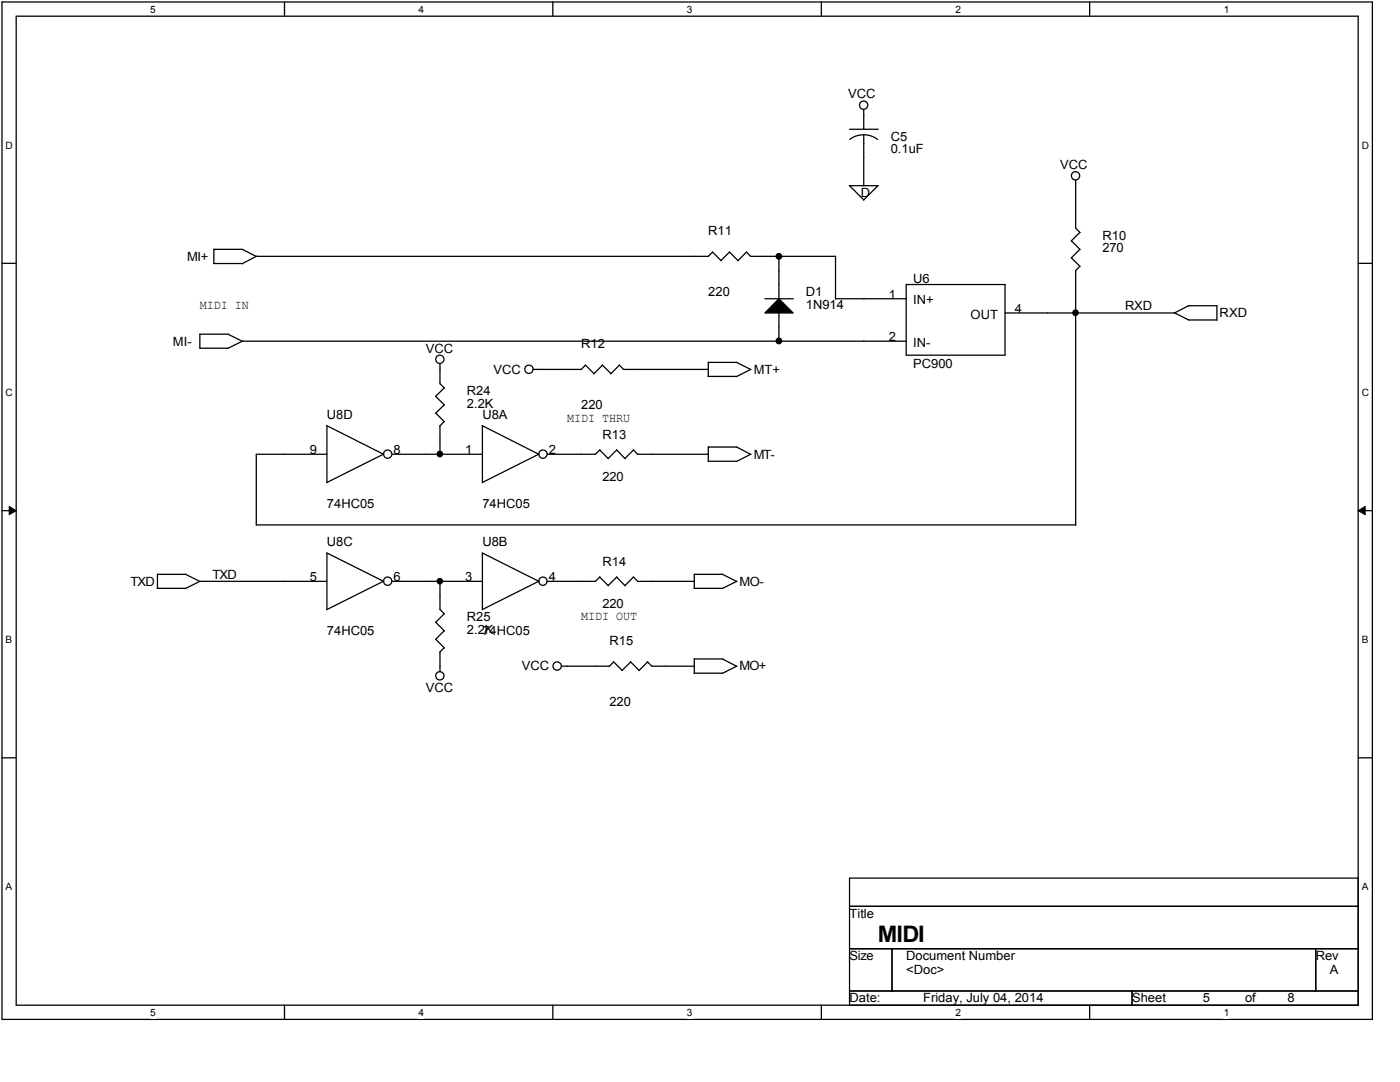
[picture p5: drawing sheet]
<svg xmlns="http://www.w3.org/2000/svg" width="279mm" height="216mm" viewBox="0 0 279 216" stroke-linecap="round" stroke-linejoin="round" font-family="sans-serif">
<path d="M.4 .4h273.5v203h-273.5zM3.2 3.2h267.9v197.4h-267.9z" fill="none" stroke="#000" stroke-width=".25"/>
<g fill="#fff">
<path d="M30 .7h1.1v2.3h-1.1z"/>
<path d="M30 200.9h1.1v2.3h-1.1z"/>
</g>
<path d="M56.8 .4v2.8M56.8 200.6v2.8" fill="none" stroke="#000" stroke-width=".25"/>
<g fill="#fff">
<path d="M83.5 .7h1.1v2.3h-1.1z"/>
<path d="M83.5 200.9h1.1v2.3h-1.1z"/>
</g>
<path d="M110.3 .4v2.8M110.3 200.6v2.8" fill="none" stroke="#000" stroke-width=".25"/>
<g fill="#fff">
<path d="M137.1 .7h1.1v2.3h-1.1z"/>
<path d="M137.1 200.9h1.1v2.3h-1.1z"/>
</g>
<path d="M163.9 .4v2.8M163.9 200.6v2.8" fill="none" stroke="#000" stroke-width=".25"/>
<g fill="#fff">
<path d="M190.7 .7h1.1v2.3h-1.1z"/>
<path d="M190.7 200.9h1.1v2.3h-1.1z"/>
</g>
<path d="M217.5 .4v2.8M217.5 200.6v2.8" fill="none" stroke="#000" stroke-width=".25"/>
<g fill="#fff">
<path d="M244.2 .7h1.1v2.3h-1.1z"/>
<path d="M244.2 200.9h1.1v2.3h-1.1z"/>
<path d="M1.1 27.9h1.5v2.2h-1.5z"/>
<path d="M271.8 27.9h1.4v2.2h-1.4z"/>
<path d="M1.1 77.2h1.5v2.2h-1.5z"/>
<path d="M271.8 77.2h1.4v2.2h-1.4z"/>
</g>
<path d="M.4 52.5h2.8M271.1 52.5h2.8" fill="none" stroke="#000" stroke-width=".25"/>
<g fill="#fff">
<path d="M1.1 126.5h1.3v2.3h-1.3z"/>
<path d="M271.8 126.5h1.3v2.3h-1.3z"/>
</g>
<path d="M.4 101.9h2.8M271.1 101.9h2.8" fill="none" stroke="#000" stroke-width=".25"/>
<path d="M1.8 101.1l1.4 .8-1.4 .8zM271.1 101.9l1.3-.8v1.6z" fill="#000"/>
<path d="M1.8 101.1l1.4 .8-1.4 .8zM271.1 101.9l1.3-.8v1.6z" fill="none" stroke="#000" stroke-width=".2"/>
<g fill="#fff">
<path d="M1.1 175.9h1.3v2.2h-1.3z"/>
<path d="M271.8 175.9h1.3v2.2h-1.3z"/>
</g>
<g fill="none" stroke="#000" stroke-width=".25">
<path d="M169.5 37l2.9 2.9M169.5 37.1h5.8M169.5 25.8h5.8M172.4 26.9l1.4 .2 1.3 .7M172.4 26.9l-1.5 .2-1.3 .7M172.4 21.9v3.9M172.4 26.9v10.2M175.2 37.1l-2.9 2.8M214.7 36v9.5l.9 .9M42.7 49.8h5.7M42.7 49.7l-.1 2.9h5.8M48.4 49.8l2.8 1.4"/>
<path d="M142.2 50.3l1.7 1.7M142.2 50.3l-.8 .8h-90.3l-2.8 1.5M145.6 50.3l1.7 1.7M145.6 50.3l-1.7 1.7M149 50.3l.9 .9M149 50.3l-1.7 1.7M149.8 51.1h17M152.7 59.6h5.6M155.4 59.6l2.9 2.9h-5.6zM155.4 51.1v8.5M166.8 59.6h14M166.8 51.1v8.6"/>
<path d="M180.8 56.8h19.8v14.1h-19.8zM213.8 48.1l1.8 1.7M213.8 51.4l1.8 1.8M214.7 54v50.8M215.5 46.4l-1.7 1.7M215.5 49.8l-1.7 1.7M215.5 53.1l-.9 .9M39.9 66.7h5.7M39.9 66.6l-.1 2.9h5.7M45.5 66.7l2.9 1.4M87 79.1l1.7 1.7M87.8 72.6v3.9l.9 .9"/>
<path d="M88.7 77.4l-1.8 1.7M106.4 73.7h9.6M116.8 72.8l1.7 1.8M116.8 72.9l-.8 .9M120.2 72.8l1.7 1.8M120.2 72.9l-1.7 1.7M123.6 72.8l.9 .9h16.9M123.6 72.9l-1.7 1.7M141.3 75.1h5.7M147 72.3l2.9 1.5M147.1 72.3h-5.7v2.8M149.8 73.7l-2.8 1.4"/>
<path d="M155.4 62.4v5.7M180.8 68.1h-132.4l-2.9 1.4M200.6 62.5h33.8M234.4 62.4l2.8 1.4M237.2 63.8h5.7M237.2 61h5.7v2.9M237.3 61l-2.9 1.5M65.2 84.9l11.3 5.7M65.2 85v11.3l11.4-5.7M65.2 90.6h-14.1v14.2M78.2 90.6h18.1M87 82.4l1.7 1.8"/>
<path d="M87.8 85v5.6M88.7 80.8l-1.8 1.7M88.7 84.1l-.9 .9M96.2 84.9l11.3 5.7M96.3 85v11.3l11.3-5.7M119.7 89.8l1.7 1.7M119.7 89.8l-.9 .8h-9.6M123.1 89.8l1.7 1.7M123.1 89.8l-1.7 1.7M126.4 89.8l.9 .9M126.5 89.8l-1.8 1.7M127.3 90.6h14.1"/>
<path d="M141.3 92h5.7M141.4 89.2v2.8M141.4 89.2h5.7M147 89.2l2.9 1.5M149.8 90.6l-2.8 1.5M31.4 117.4h5.7M31.4 114.6h5.7l2.8 1.4M31.4 114.6v2.8M51.1 104.7h163.6M65.2 110.3l11.3 5.7M65.2 110.4v11.3M65.2 116h-25.3l-2.9 1.4"/>
<path d="M76.6 116l-11.4 5.6M78.2 116h18.1M87.8 116v5.6l.9 .9M96.2 110.3l11.3 5.7M96.3 110.4v11.3M107.6 116l-11.3 5.6M119.7 115.2l1.7 1.7M119.7 115.1l-.9 .9h-9.6M123.1 115.2l1.7 1.7M123.1 115.1l-1.7 1.7M126.4 115.2l.9 .8M126.5 115.1l-1.8 1.7"/>
<path d="M127.3 116h11.3M138.5 117.4h5.7M138.6 114.6h5.6M138.6 114.6v2.8M144.2 114.6l2.9 1.4M147 116l-2.9 1.4M87 124.2l1.7 1.7M87 127.6l1.7 1.7M87.8 130.1v3.9M88.7 122.5l-1.8 1.7M88.7 125.9l-1.8 1.7M88.7 129.2l-.9 .9"/>
<path d="M112.1 132.9h9.5M122.4 132l1.8 1.8M122.5 132.1l-.9 .9M125.8 132l1.8 1.8M125.9 132.1l-1.8 1.7M129.2 132l.9 .9h8.5M129.2 132.1l-1.7 1.7M138.5 134.3h5.7M144.2 131.5l2.9 1.5M144.2 131.5l-5.6-.1v2.9M147 132.9l-2.9 1.5M.4 151.2h2.8"/>
<path d="M271.1 151.2h2.8M169.5 175.2h101.6v25.4h-101.6zM169.5 180.8h101.6M169.5 189.3h101.6M169.5 197.7h101.6M178 189.3v8.4M225.9 197.7v2.9M262.6 189.3v8.4"/>
<circle cx="172.4" cy="21" r=".83"/>
<circle cx="214.6" cy="35.1" r=".83"/>
<circle cx="155.4" cy="51.1" r=".56"/>
<circle cx="87.8" cy="71.7" r=".83"/>
<circle cx="105.6" cy="73.7" r=".83"/>
<circle cx="155.4" cy="68" r=".56"/>
<circle cx="214.6" cy="62.4" r=".55"/>
<circle cx="77.4" cy="90.6" r=".83"/>
<circle cx="87.8" cy="90.6" r=".55"/>
<circle cx="108.4" cy="90.6" r=".83"/>
<circle cx="77.4" cy="116" r=".83"/>
<circle cx="87.8" cy="116" r=".54"/>
<circle cx="108.4" cy="116" r=".83"/>
<circle cx="87.8" cy="134.8" r=".83"/>
<circle cx="111.2" cy="132.9" r=".83"/>
</g>
<g fill="#000">
<path d="M155.4 59.6l2.9 2.9h-5.6z"/>
<circle cx="155.4" cy="51.1" r=".56"/>
<circle cx="155.4" cy="68" r=".56"/>
<circle cx="214.6" cy="62.4" r=".55"/>
<circle cx="87.8" cy="90.6" r=".55"/>
<circle cx="87.8" cy="116" r=".54"/>
</g>
<text font-size="4.5" x="175.2" y="187.9">MIDI</text>
<g font-size="2.5">
<text x="169.3" y="19.6">VCC</text>
<text x="177.8" y="28.1">C5</text>
<text x="177.8" y="30.6">0.1uF</text>
<text x="211.6" y="33.7">VCC</text>
<text x="171.8" y="39.3">D</text>
<text x="141.4" y="47">R11</text>
<text x="220" y="47.8">R10</text>
<text x="37.3" y="52">MI+</text>
<text x="220" y="50.3">270</text>
<text x="141.4" y="59.1">220</text>
<text x="160.8" y="59.1">D1</text>
<text x="177.4" y="59.6">1</text>
<text x="182.2" y="56.5">U6</text>
<text x="39.9" y="61.7">MIDI IN</text>
<text x="160.8" y="61.6">1N914</text>
<text x="182.2" y="60.8">IN+</text>
<text x="193.7" y="63.6">OUT</text>
<text x="202.6" y="62.4">4</text>
<text x="224.5" y="61.9">RXD</text>
<text x="243.4" y="63.3">RXD</text>
<text x="34.5" y="69">MI-</text>
<text x="85" y="70.4">VCC</text>
<text x="116" y="69.5">R12</text>
<text x="177.4" y="68">2</text>
<text x="182.2" y="69.2">IN-</text>
<text x="98.5" y="74.6">VCC</text>
<text x="150.4" y="74.6">MT+</text>
<text x="182.2" y="73.5">PC900</text>
<text x="65.2" y="83.6">U8D</text>
<text x="93.2" y="78.8">R24</text>
<text x="93.2" y="81.4">2.2K</text>
<text x="96.3" y="83.6">U8A</text>
<text x="116" y="81.6">220</text>
<text x="113.2" y="84.3">MIDI THRU</text>
<text x="120.2" y="87.6">R13</text>
<text x="61.8" y="90.6">9</text>
<text x="78.5" y="90.6">8</text>
<text x="92.8" y="90.6">1</text>
<text x="109.5" y="90.6">2</text>
<text x="150.4" y="91.5">MT-</text>
<text x="65.2" y="101.4">74HC05</text>
<text x="96.3" y="101.4">74HC05</text>
<text x="120.2" y="96">220</text>
<text x="65.2" y="109">U8C</text>
<text x="96.3" y="109">U8B</text>
<text x="120.2" y="112.9">R14</text>
<text x="26" y="116.9">TXD</text>
<text x="42.4" y="115.4">TXD</text>
<text x="61.8" y="116">5</text>
<text x="78.5" y="116">6</text>
<text x="92.8" y="116">3</text>
<text x="109.5" y="116">4</text>
<text x="147.6" y="116.9">MO-</text>
<text x="93.2" y="123.9">R25</text>
<text x="116" y="123.7">MIDI OUT</text>
<text x="120.2" y="121.4">220</text>
<text x="65.2" y="126.7">74HC05</text>
<text x="93.2" y="126.5">2.2K</text>
<text x="96.3" y="126.7">74HC05</text>
<text x="121.6" y="128.7">R15</text>
<text x="104.1" y="133.8">VCC</text>
<text x="147.6" y="133.8">MO+</text>
<text x="85" y="138">VCC</text>
<text x="121.6" y="140.8">220</text>
<text x="169.5" y="183.1">Title</text>
<text x="169.5" y="191.6">Size</text>
<text x="180.8" y="191.6">Document Number</text>
<text x="262.6" y="191.6">Rev</text>
<text x="180.8" y="194.4">&lt;Doc&gt;</text>
<text x="265.4" y="194.4">A</text>
<text x="169.5" y="200">Date:</text>
<text x="184.2" y="200">Friday, July 04, 2014</text>
<text x="225.9" y="200">Sheet</text>
<text x="240" y="200">5</text>
<text x="248.5" y="200">of</text>
<text x="257" y="200">8</text>
</g>
<g font-size="2">
<text x="30" y="2.6">5</text>
<text x="83.5" y="2.6">4</text>
<text x="137.1" y="2.6">3</text>
<text x="190.7" y="2.6">2</text>
<text x="244.2" y="2.6">1</text>
<text x="1.1" y="29.7">D</text>
<text x="271.8" y="29.7">D</text>
<text x="1.1" y="79">C</text>
<text x="271.8" y="79">C</text>
<text x="1.1" y="128.4">B</text>
<text x="271.8" y="128.4">B</text>
<text x="1.1" y="177.7">A</text>
<text x="271.8" y="177.7">A</text>
<text x="30" y="202.7">5</text>
<text x="83.5" y="202.7">4</text>
<text x="137.1" y="202.7">3</text>
<text x="190.7" y="202.7">2</text>
<text x="244.2" y="202.7">1</text>
</g>
</svg>
